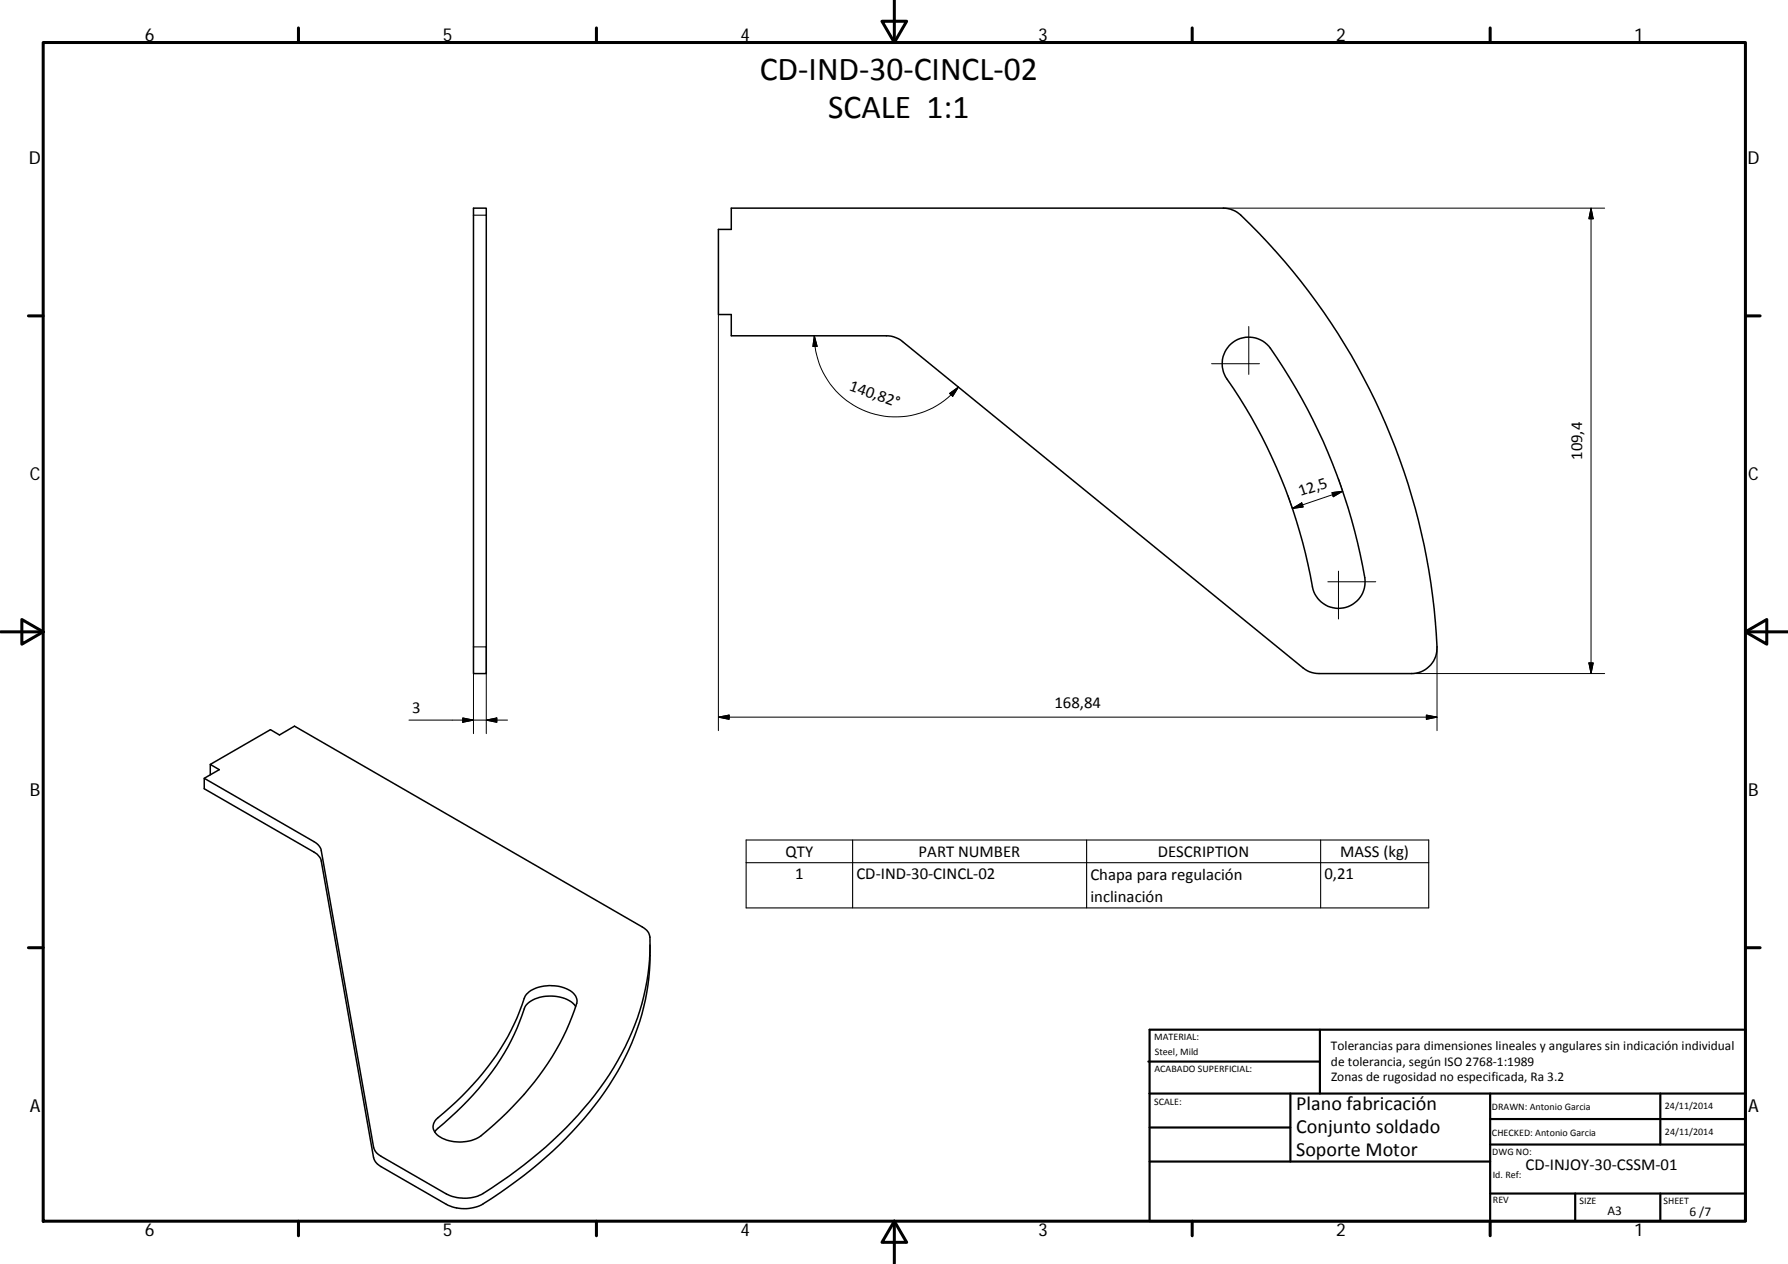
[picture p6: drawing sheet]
<svg xmlns="http://www.w3.org/2000/svg" width="420mm" height="297mm" viewBox="0 0 420 297" stroke-linecap="round" stroke-linejoin="round" font-family="sans-serif">
<path d="M111.3 48.9h3v109.4h-3zM171.8 48.9h115.7a6.2 6.2 0 0 1 4.1 1.7 149.3 149.3 0 0 1 46 102.6 6 6 0 0 1-5.9 5.1h-22.3l-1.7-.4-1-.6-95.6-77.7-1.6-.6-1.2-.1h-36.5v-5h-3v-20h3zM288.9 81.2a6.3 6.3 0 0 1 9.6 .6 134 134 0 0 1 22.3 54.5 6.2 6.2 0 0 1-5.5 6.6 6.2 6.2 0 0 1-6.9-5 125.2 125.2 0 0 0-20.7-49.8 6.2 6.2 0 0 1 1.2-6.9zM49.4 179.6v2.5M48 182.9l25.8 14.9 .7 .5 .8 .9 12.6 70.7 .6 1 1 .8 15.4 8.9a9.4 9.4 0 0 0 8.6-.1 97 97 0 0 0 29.7-28 54.6 54.6 0 0 0 9.5-32.6l-.7-1.3-1.1-.8-81.7-47.2-3.5 2.1-2.1-1.2-14.2 8.1 2.1 1.3-3.5 2v2.5l25.8 14.8 .7 .5 .8 1 12.6 70.7 .6 .9 1 .9 15.4 8.8a9.2 9.2 0 0 0 8.6-.1 95.6 95.6 0 0 0 29.6-27.9 55.5 55.5 0 0 0 9.6-32.9M123.7 233.6a9 9 0 0 1 9.9-1 2.91 2.91 0 0 1 1.9 3.2 63.5 63.5 0 0 1-17.8 27l-4.6 4.1a9.2 9.2 0 0 1-10.3-.2 2.43 2.43 0 0 1 .1-4 62.5 62.5 0 0 0 19.2-25l1.2-3.4zM135.3 236.5a7.6 7.6 0 0 0-7.3-2.4 5.5 5.5 0 0 0-4.8 3 57.8 57.8 0 0 1-17.4 25.5l-3.7 3.4" fill="none" stroke="#000" stroke-width=".36"/>
<path d="M111.3 50.6h3M111.3 152h3M175.3 197.4h160.4v16h-160.4zM200.4 197.4v16M255.3 197.4v16M310.3 197.4v16M175.3 202.7h160.4" fill="none" stroke="#000" stroke-width=".25"/>
<g fill="none" stroke="#000" stroke-width=".71">
<path d="M10.1 10h400.1v277h-400.1zM70.1 6.6v3.4M140.2 6.6v3.4M207.3 5h5.8l-2.9 5zM210.2 0v10M280.2 6.6v3.4M350.2 6.6v3.4M6.7 74.2h3.4M410.2 74.2h3.4M.2 148.5h9.9M5.1 145.6l5 2.9-5 2.9zM410.2 148.5l5-2.9v5.8z"/>
<path d="M410.2 148.5h9.9M6.7 222.7h3.4M410.2 222.7h3.4M70.1 287v3.4M140.2 287v3.4M210.2 287l2.9 5h-5.8zM210.2 287v10M280.2 287v3.4M350.2 287v3.4"/>
</g>
<g fill="none" stroke="#000" stroke-width=".51">
<path d="M269.8 249.5h40.4M270.1 257h140.1M270.1 242h140.1v45h-140.1zM303.2 257v16M310.2 242v15M350.2 257v30M390.2 257v12M270.1 273h80.1M270.1 265h33.1M350.2 269h60M350.2 263h60M350.2 280.5h60"/>
<path d="M370.2 280.5v6.5M390.2 280.5v6.5"/>
</g>
<g fill="none" stroke="#000" stroke-width=".23">
<path d="M287.5 48.9h89.6M373.9 48.9v109.4M373.9 48.9l.5 2.5h-1zM168.8 73.9v97.8M191.4 78.9a19.1 19.1 0 0 0 12.6 18 19.1 19.1 0 0 0 21.2-5.9M191.4 78.9l.6 2.5h-1zM293.4 76.7v11.3M223.1 92.5l2.1-1.5-1.3 2.1zM284.7 85.5h11.3M303.7 119.5l2.2-1.3 .3 .9zM313 115.8l2.5-.4-2.2 1.3zM314.5 112.4l1 3-11.8 4.1-1-3"/>
<path d="M312 136.7h11.3M314.5 134.2v11.3M111.3 152v20.4M114.3 152v20.4M331.7 158.3h45.4M337.7 152v19.7M373.4 155.8h1l-.5 2.5zM96.1 169.2h23.2M108.7 168.7l2.6 .5-2.6 .5zM114.3 169.2l2.4-.5v1zM168.8 168.5l2.5-.5v1zM168.8 168.5h168.9"/>
<path d="M335.2 168l2.5 .5-2.5 .5z"/>
</g>
<path d="M373.9 48.9l.5 2.5h-1zM191.4 78.9l.6 2.5h-1zM223.1 92.5l2.1-1.5-1.3 2.1zM303.7 119.5l2.2-1.3 .3 .9zM313 115.8l2.5-.4-2.2 1.3zM373.4 155.8h1l-.5 2.5zM108.7 168.7l2.6 .5-2.6 .5zM114.3 169.2l2.4-.5v1zM168.8 168.5l2.5-.5v1zM335.2 168l2.5 .5-2.5 .5z" fill="#000" stroke="#000" stroke-width=".23"/>
<g font-size="7.9">
<text x="178.6" y="18.7">CD‐IND‐30‐CINCL‐02</text>
<text x="194.6" y="27.7">SCALE 1:1</text>
</g>
<g font-size="4.7">
<text x="304.6" y="260.8">Plano fabricación</text>
<text x="304.6" y="266.2">Conjunto soldado</text>
<text x="304.6" y="271.6">Soporte Motor</text>
</g>
<g font-size="4.2">
<text x="34" y="9.6">6</text>
<text x="104" y="9.6">5</text>
<text x="174" y="9.6">4</text>
<text x="244" y="9.6">3</text>
<text x="314" y="9.6">2</text>
<text x="384" y="9.6">1</text>
<text x="6.8" y="38.7">D</text>
<text x="410.6" y="38.7">D</text>
<text x="7" y="112.9">C</text>
<text x="410.8" y="112.9">C</text>
<text x="7" y="187.1">B</text>
<text x="410.8" y="187.1">B</text>
<text x="7" y="261.3">A</text>
<text x="410.8" y="261.3">A</text>
<text x="34" y="290.4">6</text>
<text x="104" y="290.4">5</text>
<text x="174" y="290.4">4</text>
<text x="244" y="290.4">3</text>
<text x="314" y="290.4">2</text>
<text x="384" y="290.4">1</text>
</g>
<g font-size="3.9">
<text x="199.4" y="91.6" transform="rotate(20 199.4 91.6)">140,82°</text>
<text x="371.8" y="108.1" transform="rotate(-90 371.8 108.1)">109,4</text>
<text x="305.6" y="116.6" transform="rotate(-19 305.6 116.6)">12,5</text>
<text x="96.9" y="167.7">3</text>
<text x="247.8" y="166.4">168,84</text>
<text x="184.6" y="201.3">QTY</text>
<text x="215.9" y="201.3">PART NUMBER</text>
<text x="272.1" y="201.3">DESCRIPTION</text>
<text x="314.9" y="201.4">MASS (kg)</text>
<text x="186.8" y="206.6">1</text>
<text x="201.3" y="206.6">CD‐IND‐30‐CINCL‐02</text>
<text x="256.2" y="206.7">Chapa para regulación</text>
<text x="311.2" y="206.6">0,21</text>
<text x="256.2" y="212">inclinación</text>
<text x="358.5" y="274.9">CD‐INJOY‐30‐CSSM‐01</text>
</g>
<g font-size="3.1">
<text x="312.8" y="246.8">Tolerancias para dimensiones lineales y angulares sin indicación individual</text>
<text x="312.8" y="250.4">de tolerancia, según ISO 2768‐1:1989</text>
<text x="312.8" y="254">Zonas de rugosidad no especificada, Ra 3.2</text>
<text x="377.7" y="285.6">A3</text>
<text x="397" y="285.9">6 /7</text>
</g>
<g font-size="2.4">
<text x="271.2" y="244.4">MATERIAL:</text>
<text x="271.3" y="251.9">ACABADO SUPERFICIAL:</text>
<text x="271.4" y="247.9">Steel, Mild</text>
<text x="271.2" y="259.7">SCALE:</text>
<text x="350.6" y="260.9">DRAWN: Antonio Garcia</text>
<text x="391.2" y="260.6">24/11/2014</text>
<text x="350.6" y="267">CHECKED: Antonio Garcia</text>
<text x="391.2" y="266.6">24/11/2014</text>
<text x="350.7" y="271.4">DWG NO:</text>
<text x="350.8" y="276.8">Id. Ref:</text>
<text x="350.8" y="282.8">REV</text>
<text x="371.2" y="282.9">SIZE</text>
<text x="390.9" y="282.9">SHEET</text>
</g>
</svg>
